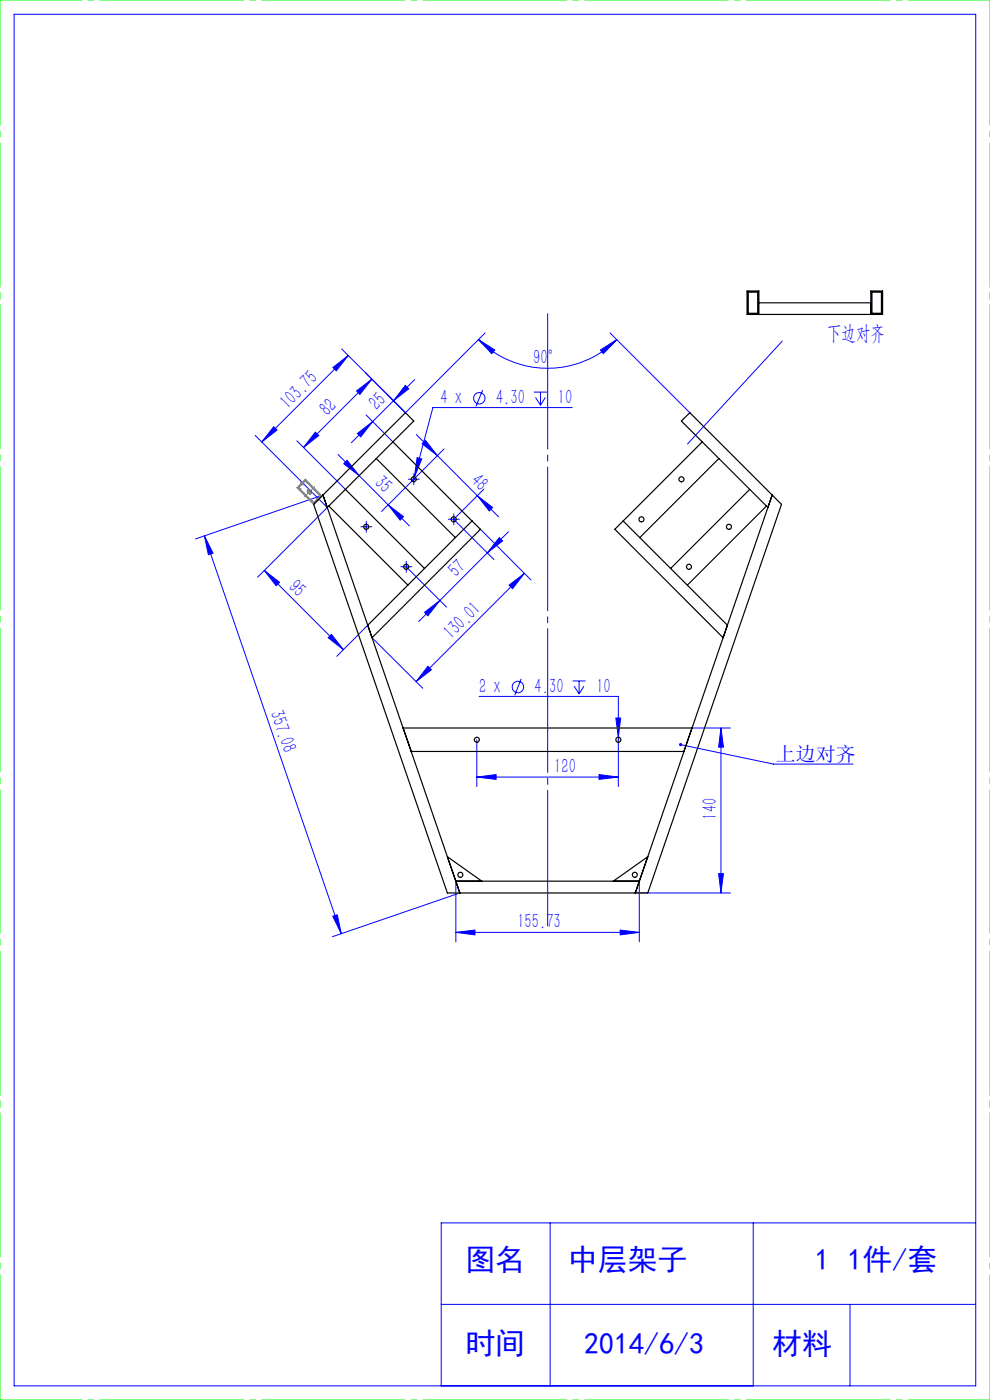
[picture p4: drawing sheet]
<svg xmlns="http://www.w3.org/2000/svg" width="210mm" height="297mm" viewBox="0 0 210 297" stroke-linecap="round" stroke-linejoin="round" font-family="sans-serif">
<g fill="none" stroke="#00f" stroke-width=".21">
<path d="M3 3h204v291h-204zM70.6 78l3.3-2.6-2.6 3.3zM73.9 75.4l-18.4 18.4M101.5 72l3.5 2.3-.7 .7zM101.5 72a20.7 20.7 0 0 0 29.3 0M102.9 70.6l-16.9 17-13.5-13.6M127.4 74.3l3.4-2.3-2.8 3zM129.4 70.6l16.9 17M165.9 72.4l-20.1 21.8M54.1 92.4l15.3 15.3-14.8 14.7M58.1 90.5l.7 .7-3.3 2.6zM63 93.5l10.3 10.3"/>
<path d="M66.9 91.7l.7 .7-3.2 2.5zM71.7 96.4l4.5 4.5M73.6 97.6l2.6 3.3-3.3-2.5zM75.6 82.9l3.3-2.5-2.6 3.3zM75.8 92l3.3-2.6-2.6 3.3zM77.6 88l5.7 5.7M78.9 80.4l-14.5 14.5M79.1 89.4l-4.6 4.5M86 81.8l.7 .7-3.2 2.5zM87.9 80.5l-8.8 8.9M88.3 92.2l4.5 4.5M88.5 97.1l1 .3-1.6 3.8z"/>
<path d="M90.2 93.4l2.6 3.3-3.3-2.5zM92.8 96.7l8.4 8.5M94.2 95.2l-13.3 13.3M102.4 82.8l-1.4 3.4M113.2 83.2h2.8M113.6 84.3l1.1 1.7M114.7 83.2v2.8M115.7 84.3l-1 1.7M121.4 86.5h-29.6l-3.9 14.7M43.4 113.7l29 84.4M43.4 113.7l1.8 3.7-1 .3zM68.5 105l-27 9.3"/>
<path d="M76.2 100.9l6.1 6.2M77 111.8h1.3M77.7 111.1v1.3M82.3 107.1l3.3 2.5-.7 .7zM82.3 107.1l4.6 4.5M86.2 119.6v1.3M87.1 101.7h1.3M87.8 101.1v1.2M87.9 101.2l-.3 1M95.6 110.2h1.3M96.2 109.5v1.3M101.2 105.2l3.3 2.5-.7 .7z"/>
<path d="M101.2 105.2l4.6 4.4M101.9 112.3l10.7 10.7M102.7 103.7l-6.5 6.5 8.6 8.5M105.9 114l.7 .8-3.2 2.5zM107.8 112.8l-14.5 14.6M56.1 121l3.2 2.5-.7 .7zM56.1 121l16.7 16.8M69.6 135.3l.7-.7 2.5 3.2zM78 132.6l-6.6 6.6M78.9 135.3l10.8 10.7M85.5 120.3h1.3M86.2 120.3l8.5 8.5"/>
<path d="M90.1 129.9l3.2-2.5-2.5 3.2zM93.3 127.4l-4.5 4.5M108 124.1l3.2-2.5-2.5 3.3zM111.2 121.6l-22.9 23M90.8 141.4l.7 .7-3.2 2.5zM101.1 156.9v10M101.6 147.7h29.6v19.2M110.6 144l-1.4 3.5M121.5 144.5h2.7M121.8 145.6l1 1.6M122.8 144.5v2.7M123.9 145.6l-1.1 1.6"/>
<path d="M130.6 152.3h1.1l-.5 4.1zM144.4 158l19.7 4.1h16.8M146.8 154.4h8.1M152.9 154.4l.6 4.1h-1.1zM152.9 154.4v35M101.1 164.8l4.1-.5v1zM101.1 164.8h30.1M127.1 164.3l4.1 .5-4.1 .5zM70.6 194.4l.9-.3 .9 4zM96.7 197.8l4.1-.5v1zM96.7 186.9v12.9M96.7 197.8h38.9"/>
<path d="M97.5 189.4l-27 9.3M131.6 197.3l4 .5-4 .5zM134.8 189.4h20.1M135.6 186.9v12.9M152.4 185.3h1.1l-.6 4.1zM116.7 259.4v34.6M159.8 259.4v34.6M207 259.4h-113.4v34.6M93.6 276.7h113.4M180.3 276.7v17.3"/>
<circle cx="101.7" cy="84.5" r="1.21"/>
<circle cx="109.9" cy="145.7" r="1.21"/>
</g>
<path d="M65.2 104.3h.9M65.3 104l.7 .7M65.7 103.8v1M66 104l-.7 .7" fill="none" stroke="#808080" stroke-width=".21"/>
<path d="M0 0h210M0 297h210" fill="none" stroke="#0f0" stroke-width=".21" stroke-dasharray="30.5 1.3 1.3 1.3" stroke-dashoffset="13.1"/>
<path d="M210 0v297M0 297v-297" fill="none" stroke="#0f0" stroke-width=".21" stroke-dasharray="30.5 1.3 1.3 1.3" stroke-dashoffset="3.9"/>
<g fill="none" stroke="#00f" stroke-width=".21" stroke-dasharray="30.5 1.3 1.3 1.3">
<path d="M77.1 111.7h-.6M77.7 111.1v-.5M77.7 112.4v.5M78.3 111.7h.6M86.2 119.6v-.5M87.2 101.7h-.6M87.8 101v-.5M87.8 102.3v.5M88.4 101.7h.5M95.6 110.1h-.5M96.3 109.5v-.5M96.3 110.8v.5"/>
<path d="M96.9 110.1h.5M85.6 120.2h-.6M86.2 120.9v.5M86.8 120.2h.5"/>
</g>
<path d="M116.2 66.5v129.9" fill="none" stroke="#00f" stroke-width=".21" stroke-dasharray="30.5 1.3 1.3 1.3" stroke-dashoffset="1.7"/>
<path d="M66.6 107l-1.8-5.3M68.3 105.2l-5.3-1.8" fill="none" stroke="#808080" stroke-width=".21" stroke-dasharray="30.5 1.3 1.3 1.3" stroke-dashoffset="29.6"/>
<path d="M63.9 102.5l.9-.8 3.5 3.5-1.8 1.8-3.5-3.5zM64.1 102.7l.7-.7 3.1 3.2-1.4 1.4-3.1-3.1z" fill="none" stroke="#808080" stroke-width=".25"/>
<path d="M64.6 105.4l2.2-2.2" fill="none" stroke="#808080" stroke-width=".21" stroke-dasharray="30.5 1.3 1.3 1.3"/>
<path d="M67.6 106.2l-3.9-3.8" fill="none" stroke="#808080" stroke-width=".21" stroke-dasharray="30.5 1.3 1.3 1.3" stroke-dashoffset="29.7"/>
<g fill="#00f">
<path d="M144.2 157.7a.33 .33 0 0 1 .5 .2 .33 .33 0 0 1-.3 .4 .33 .33 0 0 1-.4-.4l.4 .1-.4-.1z"/>
<path d="M88.5 97.1l-.6 4.1 1.6-3.8zM130.6 152.3l.6 4.1 .5-4.1z"/>
<path d="M101.1 164.8l4.1-.5v1zM127.1 164.3l4.1 .5-4.1 .5z"/>
<path d="M66.9 91.7l.7 .7-3.2 2.5zM75.6 82.9l3.3-2.5-2.6 3.3z"/>
<path d="M75.8 92l3.3-2.6-2.6 3.3zM86 81.8l.7 .7-3.2 2.5zM90.1 129.9l3.2-2.5-2.5 3.2zM105.9 114l.7 .8-3.2 2.5z"/>
<path d="M90.8 141.4l.7 .7-3.2 2.5zM108 124.1l3.2-2.5-2.5 3.3z"/>
<path d="M70.6 78l3.3-2.6-2.6 3.3zM58.1 90.5l.7 .7-3.3 2.6z"/>
<path d="M152.4 185.3h1.1l-.6 4.1zM152.9 154.4l.6 4.1h-1.1z"/>
<path d="M43.4 113.7l1.8 3.7-1 .3zM70.6 194.4l.9-.3 .9 4z"/>
<path d="M73.6 97.6l2.6 3.3-3.3-2.5zM82.3 107.1l3.3 2.5-.7 .7z"/>
<path d="M56.1 121l3.2 2.5-.7 .7zM69.6 135.3l.7-.7 2.5 3.2zM90.2 93.4l2.6 3.3-3.3-2.5zM101.2 105.2l3.3 2.5-.7 .7z"/>
<path d="M101.5 72l3.5 2.3-.7 .7zM127.4 74.3l3.4-2.3-2.8 3z"/>
<path d="M96.7 197.8l4.1-.5v1zM131.6 197.3l4 .5-4 .5z"/>
</g>
<g fill="none" stroke="#000" stroke-width=".25">
<path d="M158.7 62h2v4.5h-2zM161 66.7v-5h-2.5v5h28.7v-5h-2.5v5M161 64.2h23.7M185 62h2v4.5h-2zM79.8 97.3l16.8 16.7M83.3 93.7l16.8 16.8M149 93.7l-18.6 18.6 23 23M152.5 97.3l-16.8 16.7M69.7 107.3l16.8 16.8M73.3 103.8l16.8 16.8M132.2 110.5l22.1 22.1M159 103.8l-16.8 16.8"/>
<path d="M162.6 107.3l-16.8 16.8M78 132.6l22.1-22.1 1.8 1.8-23 23zM146.8 154.4h-61.3l1.7 5h57.9M96.7 186.9l.8 2.5-29-84.4 .9 2.7 18.4-18.4-1.8-1.7-19.5 19.4 28.4 82.4h42.5l28.4-82.4-19.5-19.4-1.8 1.7 18.4 18.4 .9-2.7-29 84.4 .8-2.5M96.7 186.9h38.9M96.7 186.9l-1.8-5.2 7.3 5.2M130.1 186.9l7.3-5.2-1.8 5.2"/>
<circle cx="77.7" cy="111.7" r=".54"/>
<circle cx="87.8" cy="101.7" r=".54"/>
<circle cx="96.2" cy="110.2" r=".54"/>
<circle cx="136.1" cy="110.2" r=".54"/>
<circle cx="144.5" cy="101.7" r=".54"/>
<circle cx="154.6" cy="111.7" r=".54"/>
<circle cx="86.2" cy="120.2" r=".54"/>
<circle cx="146.1" cy="120.3" r=".53"/>
<circle cx="101.1" cy="156.9" r=".53"/>
<circle cx="131.2" cy="156.9" r=".54"/>
<circle cx="97.7" cy="185.6" r=".54"/>
<circle cx="134.7" cy="185.6" r=".54"/>
</g>
<g font-size="6.3" fill="#00f">
<text x="98.7" y="269.5">图名</text>
<text x="120.4" y="269.5">中层架子</text>
<text x="172.8" y="269.5">1</text>
<text x="179.8" y="269.5">1件/套</text>
<text x="98.7" y="287.3">时间</text>
<text x="123.9" y="287.3">2014/6/3</text>
<text x="163.8" y="287.3">材料</text>
</g>
<g font-size="4.4" fill="#00f">
<text x="113.1" y="77.2">90°</text>
<text x="175.5" y="72.1">下边对齐</text>
<text x="61.1" y="86.9" transform="rotate(-45 61.1 86.9)">103.75</text>
<text x="69.5" y="88.5" transform="rotate(-45 69.5 88.5)">82</text>
<text x="80" y="87.3" transform="rotate(-45 80 87.3)">25</text>
<text x="93.4" y="85.8">4 x</text>
<text x="105.2" y="85.8">4.30</text>
<text x="118.3" y="85.8">10</text>
<text x="79.2" y="102.7" transform="rotate(45 79.2 102.7)">35</text>
<text x="99.6" y="102.3" transform="rotate(45 99.6 102.3)">48</text>
<text x="61" y="124.7" transform="rotate(45 61 124.7)">95</text>
<text x="96.9" y="122.6" transform="rotate(-45 96.9 122.6)">57</text>
<text x="95.8" y="135.8" transform="rotate(-45 95.8 135.8)">130.01</text>
<text x="101.6" y="147">2 x</text>
<text x="113.4" y="147">4.30</text>
<text x="126.5" y="147">10</text>
<text x="57.2" y="151.2" transform="rotate(71 57.2 151.2)">357.08</text>
<text x="117.6" y="164">120</text>
<text x="152.1" y="173.9" transform="rotate(-90 152.1 173.9)">140</text>
<text x="109.8" y="196.9">155.73</text>
</g>
<text font-size="4.2" fill="#00f" x="164.6" y="161.5">上边对齐</text>
</svg>
